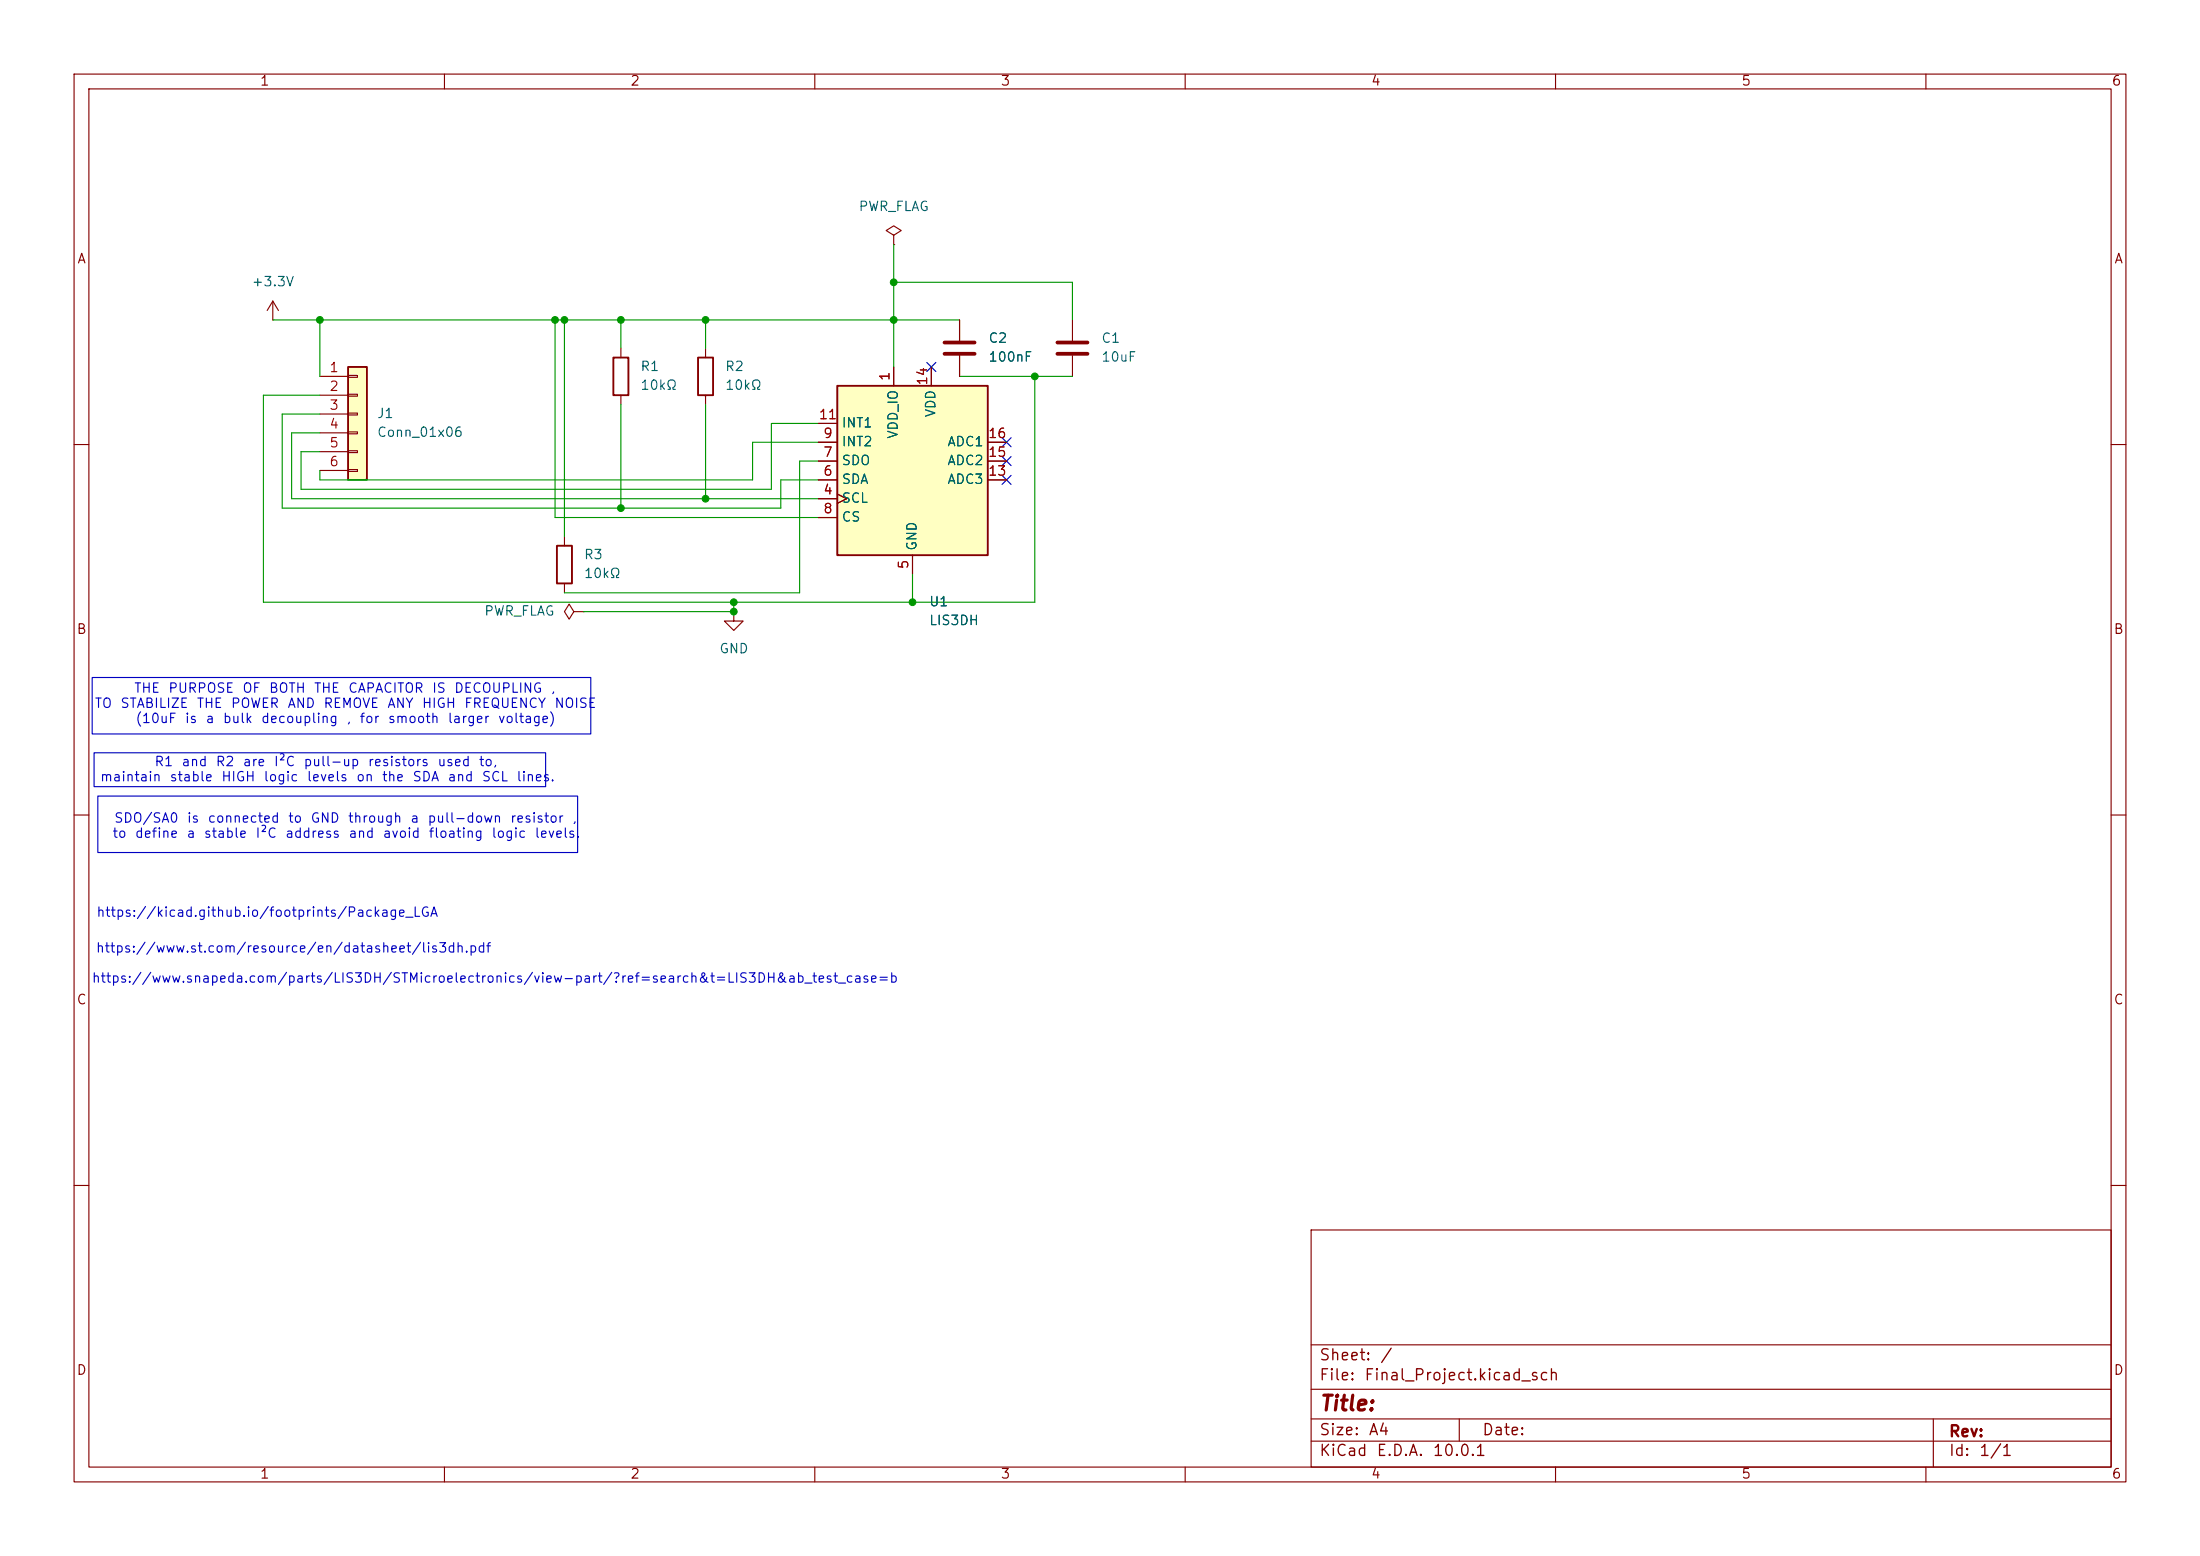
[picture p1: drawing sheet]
<svg xmlns="http://www.w3.org/2000/svg" width="297mm" height="210mm" viewBox="0 0 297 210" stroke-linecap="round" stroke-linejoin="round" font-family="sans-serif">
<g fill="none" stroke="#840000" stroke-width=".15">
<path d="M10 10h277v190h-277zM12 12h273v186h-273zM60 10v2M110 10v2M160 10v2M210 10v2M260 10v2M120.6 31.8l1.1-.7-1.1-.6-1 .6 1 .7v1.2M120.6 33h.1M36.8 43.2h.1M36.8 40.6l-.7 1.3M36.8 40.6l.8 1.3"/>
<path d="M36.8 40.6v2.6M129.5 43.2v2.8M129.5 48v2.8M144.8 43.2v2.8M144.8 48v2.8M10 60h2M76.2 72.4v1.3M76.2 78.7v1.3M285 60h2M77.5 82.6l-.7-1.1-.6 1.1 .6 1 .7-1h1.2M78.7 82.6h.1M99.1 82.6v1.2h1.2l-1.2 1.3-1.3-1.3h1.3"/>
<path d="M99.1 82.6h.1M10 110h2M285 110h2M10 160h2M177 166h108v32h-108zM285 160h2M60 198v2M110 198v2M160 198v2M177 194.5h108M177 191.5h108M177 187.5h108"/>
<path d="M177 181.5h108M197 191.5v3M210 198v2M260 198v2M261 191.5v6.5"/>
</g>
<path d="M75.2 73.7h2v5h-2z" fill="none" stroke="#840000" stroke-width=".25"/>
<path d="M127.5 47.8h4.1M127.5 46.2h4.1M142.7 47.8h4.1M142.7 46.2h4.1" fill="none" stroke="#840000" stroke-width=".51"/>
<path d="M47 49.5h2.5v15.3h-2.5z" fill="#ffffc2"/>
<path d="M47 49.5h2.5v15.3h-2.5zM82.8 48.3h2v5h-2zM94.2 48.3h2.1v5h-2.1z" fill="none" stroke="#840000" stroke-width=".25"/>
<g fill="none" stroke="#840000" stroke-width=".15">
<path d="M43.2 50.8h3.8M43.2 53.3h3.8M43.2 55.9h3.8M43.2 58.4h3.8M47 50.7h1.3v.2h-1.3zM47 53.2h1.3v.3h-1.3zM47 55.8h1.3v.2h-1.3zM47 58.3h1.3v.2h-1.3zM83.8 47v1.3M83.8 53.3v1.3M95.2 47v1.3M95.2 53.3v1.3"/>
<path d="M43.2 61h3.8M43.2 63.5h3.8M47 60.8h1.3v.3h-1.3zM47 63.4h1.3v.2h-1.3z"/>
</g>
<path d="M113 52.1h20.3v22.8h-20.3z" fill="#ffffc2"/>
<path d="M113 52.1h20.3v22.8h-20.3z" fill="none" stroke="#840000" stroke-width=".25"/>
<g fill="none" stroke="#840000" stroke-width=".15">
<path d="M110.5 59.7h2.5M110.5 57.2h2.5M120.6 49.5v2.6M125.7 49.5v2.6M129.5 43.2v2.8M129.5 48v2.8M133.3 59.7h2.6M110.5 67.3h2.5M110.5 64.8h2.5M110.5 62.2h2.5M110.5 69.9h2.5M113 66.7l1.3 .6-1.3 .6"/>
<path d="M123.2 74.9v2.6M133.3 64.8h2.6M133.3 62.2h2.6"/>
</g>
<g fill="none" stroke="#009600" stroke-width=".15">
<path d="M120.6 38.1h24.2v5.1M120.6 33v16.5M36.8 43.2h92.7M43.2 58.4h-3.8v8.9h71.1M43.2 55.9h-5.1v12.7h67.3v-3.8h5.1M43.2 43.2v7.6M74.9 43.2v26.7h35.6M76.2 43.2v29.2M83.8 43.2v3.8M83.8 54.6v14M95.2 43.2v3.8M95.2 54.6v12.7"/>
<path d="M110.5 57.2h-6.4v8.8h-63.5v-5h2.6M110.5 59.7h-8.9v5.1h-58.4v-1.3M129.5 50.8h15.3M139.7 50.8v30.5h-104.1v-28h7.6M110.5 62.2h-2.6v17.8h-31.7M123.2 77.5v3.8M99.1 81.3v1.3h-20.4"/>
</g>
<path d="M125.1 48.9l1.2 1.2M126.3 48.9l-1.2 1.2M135.3 59.1l1.2 1.2M136.5 59.1l-1.2 1.2M135.3 61.6l1.2 1.2M135.3 64.2l1.2 1.2M136.5 61.6l-1.2 1.2M136.5 64.2l-1.2 1.2" fill="none" stroke="#000084" stroke-width=".15"/>
<path d="M12.4 91.4h67.4v7.7h-67.4zM12.7 101.6h61v4.6h-61zM13.2 107.4h64.8v7.7h-64.8z" fill="none" stroke="#0000c2" stroke-width=".15"/>
<g fill="#009600" stroke="#009600" stroke-width=".14">
<circle cx="83.8" cy="68.6" r=".46"/>
<circle cx="95.2" cy="67.3" r=".46"/>
<circle cx="139.7" cy="50.8" r=".46"/>
<circle cx="99.1" cy="82.6" r=".46"/>
<circle cx="99.1" cy="81.3" r=".46"/>
<circle cx="123.2" cy="81.3" r=".46"/>
<circle cx="120.6" cy="38.1" r=".46"/>
<circle cx="120.6" cy="43.2" r=".46"/>
<circle cx="95.2" cy="43.2" r=".46"/>
<circle cx="74.9" cy="43.2" r=".46"/>
<circle cx="83.8" cy="43.2" r=".46"/>
<circle cx="76.2" cy="43.2" r=".46"/>
<circle cx="43.2" cy="43.2" r=".46"/>
</g>
<text font-size="2" fill="#840000" x="178" y="190.9">Title:</text>
<g font-size="1.5" fill="#840000">
<text x="178" y="184">Sheet:</text>
<text x="186.2" y="184">/</text>
<text x="178" y="186.7">File:</text>
<text x="184.1" y="186.7">Final_Project.kicad_sch</text>
<text x="178" y="196.9">KiCad</text>
<text x="178" y="194.1">Size:</text>
<text x="184.7" y="194.1">A4</text>
<text x="185.7" y="196.9">E.D.A.</text>
<text x="193.3" y="196.9">10.0.1</text>
<text x="200" y="194.1">Date:</text>
<text x="263" y="194.3">Rev:</text>
<text x="263" y="196.9">Id:</text>
<text x="267.1" y="196.9">1/1</text>
</g>
<g font-size="1.3" fill="#840000">
<text x="35" y="11.9">1</text>
<text x="85" y="11.9">2</text>
<text x="135" y="11.9">3</text>
<text x="185" y="11.9">4</text>
<text x="235" y="11.9">5</text>
<text x="285" y="11.9">6</text>
<text x="10.3" y="35.9">A</text>
<text x="285.3" y="35.9">A</text>
<text x="10.3" y="85.9">B</text>
<text x="285.3" y="85.9">B</text>
<text x="10.3" y="135.9">C</text>
<text x="285.3" y="135.9">C</text>
<text x="10.3" y="185.9">D</text>
<text x="285.3" y="185.9">D</text>
<text x="35" y="199.9">1</text>
<text x="85" y="199.9">2</text>
<text x="135" y="199.9">3</text>
<text x="185" y="199.9">4</text>
<text x="235" y="199.9">5</text>
<text x="285" y="199.9">6</text>
</g>
<g font-size="1.3" fill="#006464">
<text x="115.8" y="28.8">PWR_FLAG</text>
<text x="33.9" y="39">+3.3V</text>
<text x="133.4" y="46.6">C2</text>
<text x="148.6" y="46.6">C1</text>
<text x="86.4" y="50.4">R1</text>
<text x="86.4" y="52.9">10kΩ</text>
<text x="97.8" y="50.4">R2</text>
<text x="97.8" y="52.9">10kΩ</text>
<text x="133.4" y="49.1">100nF</text>
<text x="148.6" y="49.1">10uF</text>
<text x="50.8" y="56.7">J1</text>
<text x="50.8" y="59.3">Conn_01x06</text>
<text x="113.5" y="58">INT1</text>
<text x="121.5" y="59.3" transform="rotate(-90 121.5 59.3)">VDD_IO</text>
<text x="126.6" y="56.4" transform="rotate(-90 126.6 56.4)">VDD</text>
<text x="113.5" y="65.6">SDA</text>
<text x="113.5" y="63.1">SDO</text>
<text x="113.5" y="60.6">INT2</text>
<text x="127.8" y="65.6">ADC3</text>
<text x="127.8" y="63.1">ADC2</text>
<text x="127.8" y="60.6">ADC1</text>
<text x="113.5" y="68.2">SCL</text>
<text x="113.5" y="70.7">CS</text>
<text x="78.7" y="75.8">R3</text>
<text x="124.1" y="74.4" transform="rotate(-90 124.1 74.4)">GND</text>
<text x="65.3" y="83.4">PWR_FLAG</text>
<text x="78.7" y="78.3">10kΩ</text>
<text x="125.3" y="82.1">U1</text>
<text x="97" y="88.5">GND</text>
<text x="125.3" y="84.7">LIS3DH</text>
</g>
<g font-size="1.3" fill="#a90000">
<text x="44.4" y="50.5">1</text>
<text x="44.4" y="53.1">2</text>
<text x="120.4" y="51.5" transform="rotate(-90 120.4 51.5)">1</text>
<text x="125.5" y="52.1" transform="rotate(-90 125.5 52.1)">14</text>
<text x="44.4" y="55.6">3</text>
<text x="44.4" y="58.2">4</text>
<text x="110.4" y="56.9">11</text>
<text x="111.1" y="59.4">9</text>
<text x="133.3" y="59.4">16</text>
<text x="44.4" y="60.7">5</text>
<text x="44.4" y="63.2">6</text>
<text x="111.1" y="64.5">6</text>
<text x="111.1" y="62">7</text>
<text x="133.3" y="64.5">13</text>
<text x="133.3" y="62">15</text>
<text x="111.1" y="67.1">4</text>
<text x="111.1" y="69.6">8</text>
<text x="122.9" y="76.9" transform="rotate(-90 122.9 76.9)">5</text>
</g>
<g font-size="1.3" fill="#0000c2">
<text x="12.7" y="95.9">TO</text>
<text x="16.2" y="95.9">STABILIZE</text>
<text x="18" y="93.8">THE</text>
<text x="22.6" y="93.8">PURPOSE</text>
<text x="26.5" y="95.9">THE</text>
<text x="31.1" y="95.9">POWER</text>
<text x="32.6" y="93.8">OF</text>
<text x="36.2" y="93.8">BOTH</text>
<text x="38.7" y="95.9">AND</text>
<text x="42.3" y="93.8">THE</text>
<text x="43.6" y="95.9">REMOVE</text>
<text x="46.9" y="93.8">CAPACITOR</text>
<text x="52.2" y="95.9">ANY</text>
<text x="56.9" y="95.9">HIGH</text>
<text x="58.2" y="93.8">IS</text>
<text x="61.2" y="93.8">DECOUPLING</text>
<text x="62.6" y="95.9">FREQUENCY</text>
<text x="74.2" y="93.8">,</text>
<text x="74.8" y="95.9">NOISE</text>
<text x="18.2" y="97.9">(10uF</text>
<text x="24.9" y="97.9">is</text>
<text x="27.7" y="97.9">a</text>
<text x="30" y="97.9">bulk</text>
<text x="35.2" y="97.9">decoupling</text>
<text x="46.7" y="97.9">,</text>
<text x="48.4" y="97.9">for</text>
<text x="52.3" y="97.9">smooth</text>
<text x="60.3" y="97.9">larger</text>
<text x="67.1" y="97.9">voltage)</text>
<text x="13.4" y="105.8">maintain</text>
<text x="20.8" y="103.7">R1</text>
<text x="22.8" y="105.8">stable</text>
<text x="24.4" y="103.7">and</text>
<text x="29" y="103.7">R2</text>
<text x="29.8" y="105.8">HIGH</text>
<text x="32.7" y="103.7">are</text>
<text x="35.5" y="105.8">logic</text>
<text x="36.9" y="103.7">I²C</text>
<text x="40.9" y="103.7">pull-up</text>
<text x="41.3" y="105.8">levels</text>
<text x="48" y="105.8">on</text>
<text x="49.6" y="103.7">resistors</text>
<text x="51.5" y="105.8">the</text>
<text x="55.6" y="105.8">SDA</text>
<text x="59" y="103.7">used</text>
<text x="60.3" y="105.8">and</text>
<text x="64.5" y="103.7">to,</text>
<text x="65" y="105.8">SCL</text>
<text x="69.6" y="105.8">lines.</text>
<text x="15.1" y="113.4">to</text>
<text x="15.3" y="111.4">SDO/SA0</text>
<text x="18.1" y="113.4">define</text>
<text x="25.1" y="113.4">a</text>
<text x="25.1" y="111.4">is</text>
<text x="27.4" y="113.4">stable</text>
<text x="27.9" y="111.4">connected</text>
<text x="34.4" y="113.4">I²C</text>
<text x="38.4" y="113.4">address</text>
<text x="38.8" y="111.4">to</text>
<text x="41.8" y="111.4">GND</text>
<text x="46.9" y="111.4">through</text>
<text x="47" y="113.4">and</text>
<text x="51.6" y="113.4">avoid</text>
<text x="55.3" y="111.4">a</text>
<text x="57.6" y="111.4">pull-down</text>
<text x="57.8" y="113.4">floating</text>
<text x="66.3" y="113.4">logic</text>
<text x="68.8" y="111.4">resistor</text>
<text x="72.1" y="113.4">levels.</text>
<text x="77.1" y="111.4">,</text>
<text x="12.9" y="124.1">https://kicad.github.io/footprints/Package_LGA</text>
<text x="12.9" y="128.9">https://www.st.com/resource/en/datasheet/lis3dh.pdf</text>
<text x="12.3" y="132.9">https://www.snapeda.com/parts/LIS3DH/STMicroelectronics/view-part/?ref=search&amp;t=LIS3DH&amp;ab_test_case=b</text>
</g>
</svg>
